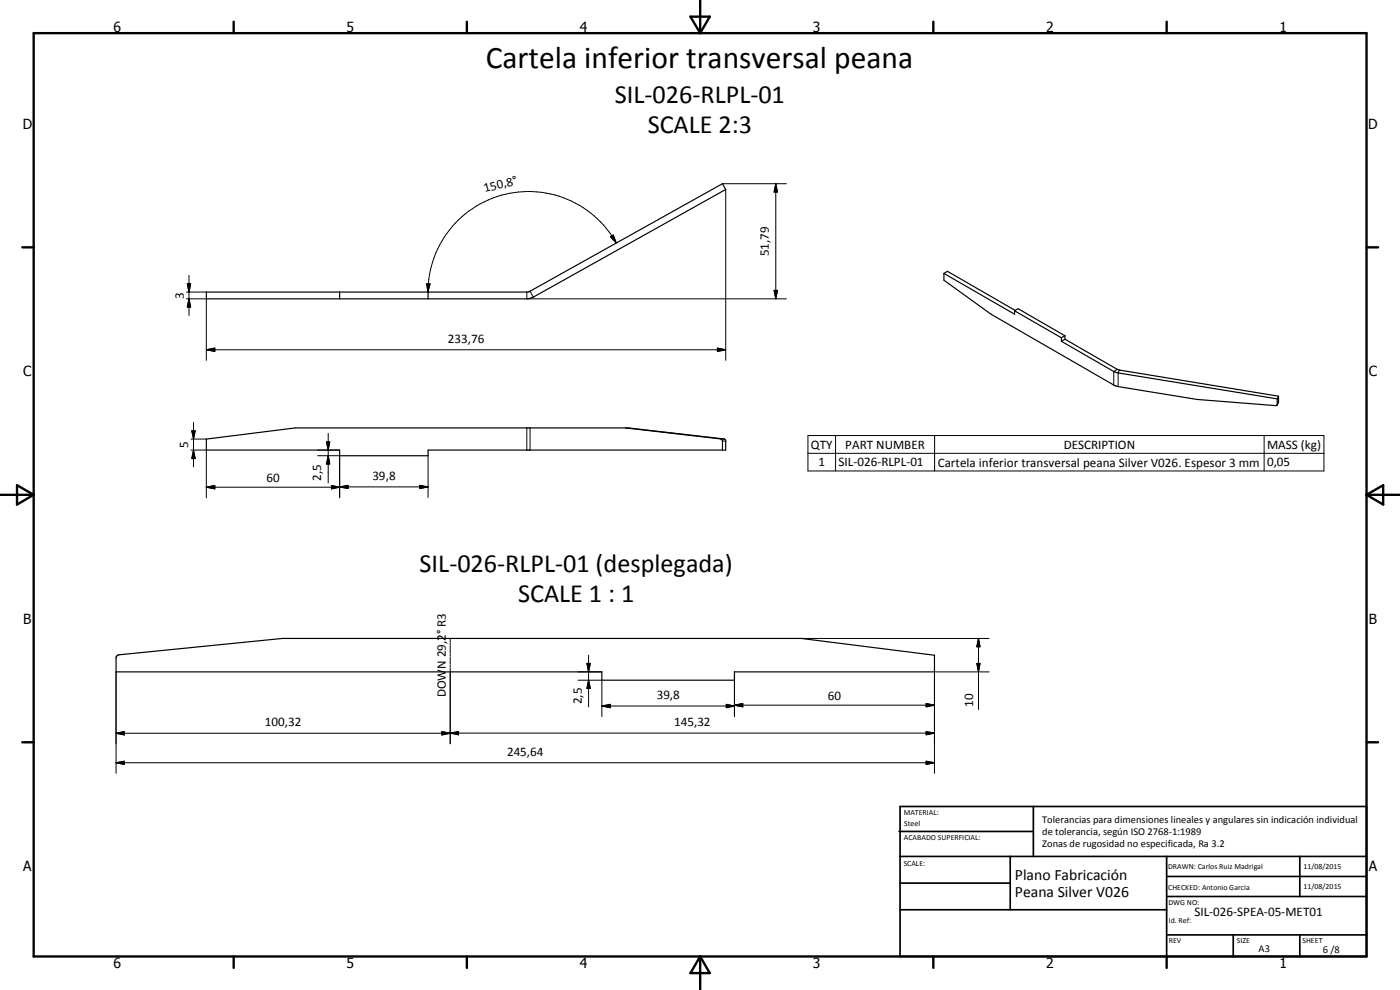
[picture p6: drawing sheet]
<svg xmlns="http://www.w3.org/2000/svg" width="420mm" height="297mm" viewBox="0 0 420 297" stroke-linecap="round" stroke-linejoin="round" font-family="sans-serif">
<g fill="none" stroke="#000" stroke-width=".35">
<path d="M61.9 87.6h96.5l58.4-32.5 1 1.8-57.7 32.3-1.2 .4-97 .1zM101.9 87.6v2.1M128.5 87.6v2.1M283.3 82v2.1l14.1 10.2 37.4 21.5 24.4 4 23.7 1.9 .4-.2M283.3 82l21.2 12.3v-1M283.3 82l1-.6 20.4 11.7M304.5 93.3l14 8M304.5 93.3l1.1-.7 14 8.2M318.5 102.4l16.3 9.3 48.5 8M318.5 101.3v1.1M319.6 101.8l16.1 9.2 48 7.9M319.6 100.8v1"/>
<path d="M319.6 100.8l-1.1 .5M319.6 101.8l-1.1 .6M383.3 119.7v1.8M383.7 118.9v1.8l-.4 .8M383.7 118.9l-.4 .8M61.9 131.7l26.7-3.3h100.1l28.5 3.3 .5 .3 .1 .3v2.7h-89.3v1.7h-26.6v-1.7h-40zM187.7 128.4l28.6 3.3 .3 .1 .2 .5v2.7M35.1 196.8l.6-.3 49.1-4.9h155.6l40 5v5h-60v2.5h-39.8v-2.5h-145.8v-4.4z"/>
</g>
<g fill="none" stroke="#000" stroke-width=".3">
<path d="M216.8 55.1h19.2M217.8 56.9v51.2M232.8 55.1l.5 2.5h-1zM232.8 55.1v34.6M183.2 71l.9-.5 .8 2.4zM184.9 72.9a30.2 30.2 0 0 0-33.9-14.5 30.2 30.2 0 0 0-22.6 29.2M56 89.7h5.9v18.4M56 87.6h5.9M56.2 85.1h1l-.5 2.5zM56.7 89.7l.5 2.4h-1zM56.7 82.6v12.1M128 85.1l1.1 .1-.7 2.4z"/>
<path d="M158.1 87.6v2.1h77.9M159.1 87.4l1 1.8M232.3 87.1h1l-.5 2.6zM61.9 104.9l2.6-.5v1.1zM61.9 104.9h155.9M215.3 104.4l2.5 .5-2.5 .6zM335.3 110.8l-1 .7v4M336 111l-.4 .9v4.1M57.3 135h4.6v14.4M57.3 131.7h4.6M57.6 129.2h1l-.5 2.5zM58.1 135l.5 2.6h-1z"/>
<path d="M58.1 126.7v13.4M95.3 136.7h6.6v12.7M95.3 135h6.6M98 132.6h1l-.5 2.4zM98.5 136.7l.5 2.5h-1zM98.5 130v14.9M128.5 136.7v12.6M158.1 128.4v6.6M159.1 128.4v6.6M216.3 131.7h.9M216.8 132.3h1M242.5 130.7h154.8v10.6h-154.8z"/>
<path d="M242.5 136h154.8M250.8 130.7v10.6M280.5 130.7v10.6M379.4 130.7v10.6M383.7 120.5l-.4 .9M61.9 146.2l2.6-.5v1zM61.9 146.2h40M99.5 145.7l2.4 .5-2.4 .5zM101.9 146.1l2.6-.5v1zM101.9 146.1h26.6M126 145.6l2.5 .5-2.5 .5zM135.1 191.6v1.1"/>
<path d="M135.1 193v.5M135.1 193.8v2.2M135.1 196.3v.5M135.1 197.1v2.2M135.1 199.6v.6M176.1 199.1h1.1l-.6 2.5zM176.6 196.6v15.5M240.4 191.6h56.4M293.1 199.1h1l-.4 2.5zM293.7 191.6l.4 2.5h-1zM293.7 191.6v21.3M34.8 201.6v30.4"/>
<path d="M132.6 219.5l2.5 .5-2.5 .5zM132.6 219.5l5 1v-1l-5 1zM135.1 220l2.5-.5v1zM135.1 200.4v22.8M173.5 204.1h7.1v10.9M173.5 201.6h7.1M176.6 204.1l.6 2.4h-1.1zM180.6 211.8l2.6-.5v1zM180.6 211.8h39.8M218 211.3l2.4 .5-2.4 .5zM220.4 211.6l2.5-.5v1zM220.4 201.6v13.4"/>
<path d="M220.4 211.6h60M277.9 211.1l2.5 .5-2.5 .5zM277.9 219.5l2.5 .5-2.5 .5zM280.4 220h-245.6M296.8 201.6h-16.4v30.4M34.8 228.9l2.5-.5v1zM34.8 220l2.5-.5v1zM34.8 228.9h245.6M277.9 228.4l2.5 .5-2.5 .5z"/>
</g>
<g fill="none" stroke="#000" stroke-width=".71">
<path d="M10.1 9.9h400v277.1h-400zM70.1 6.5v3.4M140.1 6.5v3.4M207.2 5h5.8l-2.9 4.9zM210.1 0v9.9M280.1 6.5v3.4M350.1 6.5v3.4M6.7 74.2h3.4M410.1 74.2h3.5M.1 148.5h10M5.1 145.6l5 2.9-5 2.9zM410.1 148.5h10"/>
<path d="M410.1 148.5l5-2.9v5.8zM6.7 222.7h3.4M410.1 222.7h3.5M70.1 287v3.4M140.1 287v3.4M210.1 287v10M210.1 287l2.9 5h-5.8zM280.1 287v3.4M350.1 287v3.4"/>
</g>
<g fill="none" stroke="#000" stroke-width=".51">
<path d="M269.8 249.5h40.3M270.1 242h140v45h-140zM270.1 257h140M303.2 257v16M310.1 242v15M350.1 257v30M390.1 257v12M270.1 265h33.1M270.1 273h80M350.1 269h60M350.1 263h60M350.1 280.5h60"/>
<path d="M370.1 280.5v6.5M390.1 280.5v6.5"/>
</g>
<g fill="#000">
<path d="M232.8 55.1l.5 2.5h-1zM183.2 71l.9-.5 .8 2.4zM56.2 85.1h1l-.5 2.5zM56.7 89.7l.5 2.4h-1zM128 85.1l1.1 .1-.7 2.4zM232.3 87.1h1l-.5 2.6zM61.9 104.9l2.6-.5v1.1zM215.3 104.4l2.5 .5-2.5 .6zM57.6 129.2h1l-.5 2.5zM58.1 135l.5 2.6h-1zM98 132.6h1l-.5 2.4zM98.5 136.7l.5 2.5h-1z"/>
<path d="M61.9 146.2l2.6-.5v1zM99.5 145.7l2.4 .5-2.4 .5zM101.9 146.1l2.6-.5v1zM126 145.6l2.5 .5-2.5 .5zM176.1 199.1h1.1l-.6 2.5zM293.1 199.1h1l-.4 2.5zM293.7 191.6l.4 2.5h-1zM34.8 220l2.5-.5v1zM135.1 220l2.5-.5v1zM176.6 204.1l.6 2.4h-1.1zM180.6 211.8l2.6-.5v1zM218 211.3l2.4 .5-2.4 .5z"/>
<path d="M220.4 211.6l2.5-.5v1zM277.9 211.1l2.5 .5-2.5 .5zM34.8 228.9l2.5-.5v1zM132.6 219.5l2.5 .5-2.5 .5zM277.9 228.4l2.5 .5-2.5 .5zM277.9 219.5l2.5 .5-2.5 .5z"/>
</g>
<text font-size="9.4" x="145.8" y="20.4">Cartela inferior transversal peana</text>
<g font-size="7.9">
<text x="184.5" y="30.8">SIL-026-RLPL-01</text>
<text x="194.4" y="39.8">SCALE 2:3</text>
<text x="125.9" y="171.6">SIL-026-RLPL-01 (desplegada)</text>
<text x="155.5" y="180.6">SCALE 1 : 1</text>
</g>
<g font-size="4.7">
<text x="304.6" y="263.9">Plano Fabricación</text>
<text x="304.6" y="269.3">Peana Silver V026</text>
</g>
<g font-size="4.2">
<text x="34" y="9.6">6</text>
<text x="104" y="9.6">5</text>
<text x="174" y="9.6">4</text>
<text x="244" y="9.6">3</text>
<text x="314" y="9.6">2</text>
<text x="384" y="9.6">1</text>
<text x="6.8" y="38.7">D</text>
<text x="410.6" y="38.7">D</text>
<text x="7" y="112.9">C</text>
<text x="410.8" y="112.9">C</text>
<text x="7" y="187.1">B</text>
<text x="410.8" y="187.1">B</text>
<text x="7" y="261.4">A</text>
<text x="410.8" y="261.4">A</text>
<text x="34" y="290.4">6</text>
<text x="104" y="290.4">5</text>
<text x="174" y="290.4">4</text>
<text x="244" y="290.4">3</text>
<text x="314" y="290.4">2</text>
<text x="384" y="290.4">1</text>
</g>
<g font-size="3.9">
<text x="145.5" y="57.7" transform="rotate(-15 145.5 57.7)">150,8°</text>
<text x="230.7" y="76.9" transform="rotate(-90 230.7 76.9)">51,79</text>
<text x="55.2" y="89.7" transform="rotate(-90 55.2 89.7)">3</text>
<text x="134.4" y="102.9">233,76</text>
<text x="56.5" y="134.4" transform="rotate(-90 56.5 134.4)">5</text>
<text x="243.4" y="134.6">QTY</text>
<text x="253.7" y="134.6">PART NUMBER</text>
<text x="319.2" y="134.6">DESCRIPTION</text>
<text x="380.3" y="134.7">MASS (kg)</text>
<text x="245.6" y="140">1</text>
<text x="251.7" y="140">SIL-026-RLPL-01</text>
<text x="281.4" y="140">Cartela inferior transversal peana Silver V026. Espesor 3 mm</text>
<text x="380.3" y="140">0,05</text>
<text x="80" y="144.7">60</text>
<text x="96.4" y="144.2" transform="rotate(-90 96.4 144.2)">2,5</text>
<text x="111.7" y="144.1">39,8</text>
<text x="133.8" y="209.2" transform="rotate(-90 133.8 209.2)">DOWN 29,2° R3</text>
<text x="197.1" y="209.8">39,8</text>
<text x="174.6" y="211.3" transform="rotate(-90 174.6 211.3)">2,5</text>
<text x="248.4" y="210">60</text>
<text x="292.1" y="212.1" transform="rotate(-90 292.1 212.1)">10</text>
<text x="79.5" y="217.9">100,32</text>
<text x="202.3" y="217.9">145,32</text>
<text x="152.2" y="226.8">245,64</text>
<text x="358.5" y="275">SIL-026-SPEA-05-MET01</text>
</g>
<g font-size="3.1">
<text x="312.7" y="246.8">Tolerancias para dimensiones lineales y angulares sin indicación individual</text>
<text x="312.7" y="250.4">de tolerancia, según ISO 2768-1:1989</text>
<text x="312.7" y="254">Zonas de rugosidad no especificada, Ra 3.2</text>
<text x="377.7" y="285.6">A3</text>
<text x="397" y="285.9">6 /8</text>
</g>
<g font-size="2.4">
<text x="271.2" y="244.4">MATERIAL:</text>
<text x="271.3" y="252">ACABADO SUPERFICIAL:</text>
<text x="271.4" y="247.9">Steel</text>
<text x="271.2" y="259.7">SCALE:</text>
<text x="350.6" y="260.8">DRAWN: Carlos Ruiz Madrigal</text>
<text x="391.2" y="260.6">11/08/2015</text>
<text x="350.6" y="267">CHECKED: Antonio Garcia</text>
<text x="391.2" y="266.7">11/08/2015</text>
<text x="350.6" y="271.4">DWG NO:</text>
<text x="350.8" y="276.9">Id. Ref:</text>
<text x="350.8" y="282.8">REV</text>
<text x="371.2" y="282.9">SIZE</text>
<text x="390.9" y="282.9">SHEET</text>
</g>
</svg>
